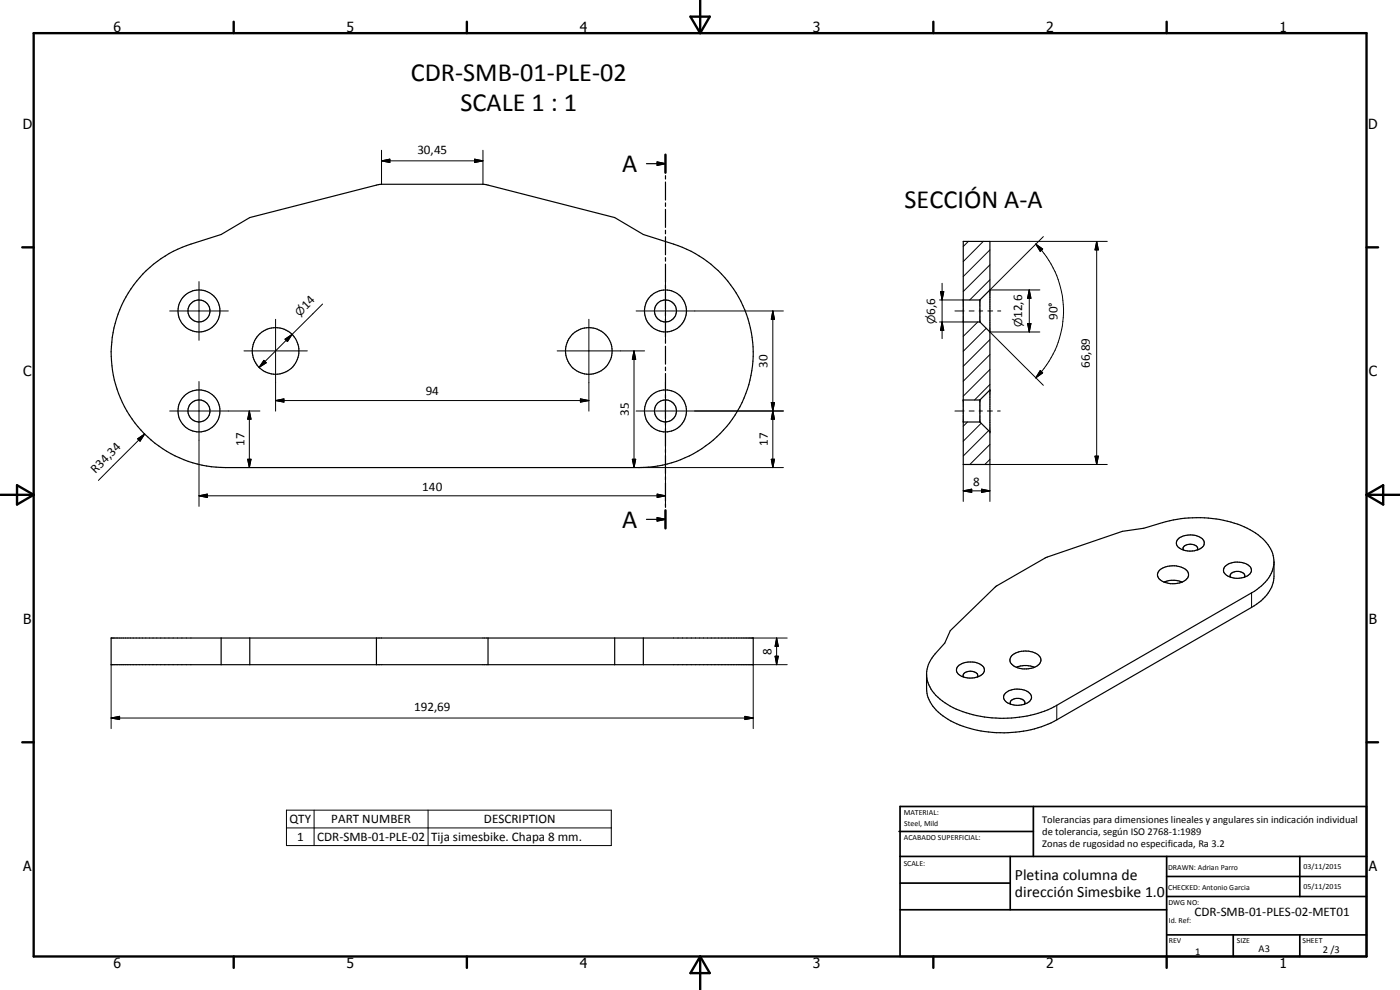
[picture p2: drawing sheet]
<svg xmlns="http://www.w3.org/2000/svg" width="420mm" height="297mm" viewBox="0 0 420 297" stroke-linecap="round" stroke-linejoin="round" font-family="sans-serif">
<g fill="none" stroke="#000" stroke-width=".35">
<path d="M194 49.1h5.7M197.2 48.6l2.5 .5-2.5 .5zM199.7 46.4v5.4M199.7 52.7v1M199.7 54.6v5.4M199.7 60.9v1M199.7 62.8v5.4M199.7 69.1v1M199.7 71v5.5M199.7 77.3v1.1M199.7 79.2v5.4M289.1 72.4h8v67h-8z"/>
<path d="M42.9 82.2a35.4 35.4 0 0 1 14.4-9l9.1-2.8 8.6-5.1 39.5-10 31.5 .1 38.5 9.9 8.6 5.1a79.8 79.8 0 0 1 14.3 5 34.3 34.3 0 0 1 17.7 38.6 34.3 34.3 0 0 1-33.4 26.3h-124a34.4 34.4 0 0 1-31.6-20.8 34.4 34.4 0 0 1 6.8-37.3zM199.7 85.5v1.1M199.7 87.4v5.4M199.7 93.7v1.1M199.7 95.7v5.4M289.1 96.6h5M289.1 90h5M294.1 96.6l3 3M294.1 90v6.6M297.1 87l-3 3M199.7 101.9v1.1M199.7 103.9v5.4"/>
<path d="M199.7 110.2v1M199.7 112.1v5.4M199.7 118.4v1M297.1 117l-3 3M199.7 120.3v5.4M199.7 126.6v1M199.7 128.5v5.4M199.7 134.8v1M199.7 136.7v5.4M289.1 120h5M289.1 126.6h5M294.1 126.6l3 3"/>
<path d="M294.1 120v6.6M194 155.8h5.7M197.2 155.3l2.5 .5-2.5 .5zM199.7 143v1M199.7 144.9v5.4M199.7 151.2v1M199.7 153.1v5.4M348 171.1a6.5 6.5 0 0 1 8.5 .5 2.23 2.23 0 0 1-1.6 3 6.7 6.7 0 0 1-7.2-1.1l-.3-1.2zM349.3 174.6a7.5 7.5 0 0 1 5.5 0M353.3 162a6 6 0 0 1 7.7-.2 1.77 1.77 0 0 1-.9 2.9 5.7 5.7 0 0 1-6.9-1l-.2-.9zM355.2 165a1.22 1.22 0 0 1 1.3-1.6 2.23 2.23 0 0 1 2.9 1.2l-.1 .4M367.5 170.1a5.7 5.7 0 0 1 7.8 .1 2.14 2.14 0 0 1-1.8 3 5.7 5.7 0 0 1-6.1-1.4l-.2-.8z"/>
<path d="M369.3 173.2a1.28 1.28 0 0 1 1.4-1.7 2.26 2.26 0 0 1 2.9 1.3l-.2 .4M382.3 168.5v4.4a11.3 11.3 0 0 1-6.7 9.3l-58.5 33.8a35.4 35.4 0 0 1-32.6-.2 11.2 11.2 0 0 1-6.4-9.2v-4.5a9.1 9.1 0 0 1 2.5-5.9l2.9-3.2 1.7-3.8 14-13.4 15.1-8.7 22.5-7.7 6.5-.9 5.6-1.7a35.5 35.5 0 0 1 27.1 2.6 11.3 11.3 0 0 1 6.3 9.3 10.6 10.6 0 0 1-5.1 8.2l-60.1 34.7a35.7 35.7 0 0 1-31.9 .3 12.7 12.7 0 0 1-7-8.4l-.1-.7M33.3 191.4h192.7v8h-192.7zM66.4 191.4v8M75 191.4v8M113 191.4v8M146.5 191.4v8M184.5 191.4v8M193.1 191.4v8M303.7 196.7a6.6 6.6 0 0 1 8.2 .2l.3 .2a2.36 2.36 0 0 1-2.1 3.3 5.9 5.9 0 0 1-6.9-1.6l-.1-.9zM287.3 200.1a5.6 5.6 0 0 1 8 .3 2.08 2.08 0 0 1-1.6 2.6 5.9 5.9 0 0 1-6.5-1.2l-.1-.9zM289.2 203.2a1.36 1.36 0 0 1 1.7-1.8 1.84 1.84 0 0 1 2.5 1.5l-.1 .3"/>
<path d="M301.7 208a5.8 5.8 0 0 1 7.6 .3 2.09 2.09 0 0 1-1.8 3 5.6 5.6 0 0 1-6.1-1.4l-.2-1.1zM303.3 211.3a1.24 1.24 0 0 1 1.4-1.7 2.2 2.2 0 0 1 2.9 1.3l-.2 .4M305 200.2a7.4 7.4 0 0 1 5.5 0"/>
<circle cx="59.7" cy="93.3" r="3.3"/>
<circle cx="59.7" cy="93.3" r="6.3"/>
<circle cx="199.7" cy="93.3" r="3.3"/>
<circle cx="199.7" cy="93.3" r="6.3"/>
<circle cx="82.7" cy="105.3" r="7"/>
<circle cx="176.7" cy="105.3" r="7"/>
<circle cx="59.7" cy="123.3" r="6.3"/>
<circle cx="59.7" cy="123.3" r="3.3"/>
<circle cx="199.7" cy="123.3" r="3.3"/>
<circle cx="199.7" cy="123.3" r="6.3"/>
</g>
<g fill="#000">
<circle cx="297.1" cy="117" r=".18"/>
<circle cx="289.1" cy="120" r=".18"/>
<circle cx="294.1" cy="120" r=".18"/>
<circle cx="297.1" cy="129.6" r=".18"/>
</g>
<g fill="none" stroke="#000" stroke-width=".3">
<path d="M114.5 48.3l2.5-.5v1zM114.5 48.3h30.4M114.5 45.1v10.2M142.4 47.8l2.5 .5-2.5 .5zM144.9 45.1v10.2M290.6 72.4l-1.5 1.6M295.1 72.4l-6 6.1M297.1 79.5l-8 8M297.1 75l-8 8M297.1 72.4h35.2M310.8 73.2l2.1 1.5-.7 .7zM310.8 73.2a28.3 28.3 0 0 1 0 40.2"/>
<path d="M313.1 71l-16 16h15M329.1 72.4l.5 2.6h-1zM329.1 72.4v67M50.9 93.3h17.6M59.7 84.5v17.6M82.7 95.8v27.6M96.8 91.2l-9.1 9.1M176.7 95.8v27.6M190.9 93.3h44.2M199.7 84.5v17.6M231.9 93.3l.5 2.5h-.9zM231.9 93.3v47"/>
<path d="M282 90h7.1M282 96.6h7.1M282.3 87.5h.9l-.5 2.5zM282.7 96.6l.5 2.5h-.9zM282.7 85v16.6M286.6 93.3h2.7M290.9 93.3h1.4M293.4 96.6l-4.3 4.3M293.8 93.3h1.1M296 98.5l-6.9 6.9M296.4 93.3h1.5M297.1 83.9l-6.1 6.1"/>
<path d="M299.4 93.3h.9M308.4 97.1h1l-.5 2.5zM308.9 87l.5 2.5h-1zM308.9 87v12.6M312.1 99.6h-15l16 16M59.7 114.5v37.4M73.2 105.3h19M79.2 108.1l.7 .7-2.1 1.4zM85.5 101.8l2.2-1.5-1.4 2.2zM87.7 100.3l-9.9 9.9M167.2 105.3h26.3M174.2 119.7l2.5 .5-2.5 .4z"/>
<path d="M190.3 105.3l.5 2.5h-1zM190.3 105.3v35M199.7 114.5v37.4M297.1 115.4l-4.6 4.6M297.1 110.9l-8 8M297.1 106.4l-8 8M297.1 101.9l-8 8M312.2 111.2l.7 .7-2.1 1.5zM41.3 131.7l2.1-1.5-1.4 2.2zM43.4 130.2l-13.9 13.9M50.9 123.3h27.1M74.3 137.8h1l-.5 2.5z"/>
<path d="M74.8 123.3l.5 2.5h-1zM74.8 123.3v17M82.7 120.2l2.5-.5v.9zM82.7 120.2h94M189.8 137.8h1l-.5 2.5zM190.9 123.3h44.2M231.5 120.8h.9l-.5 2.5zM231.5 137.8h.9l-.5 2.5zM231.9 123.3l.5 2.5h-.9zM286.6 123.3h2.7M289.1 139.4v11.1M290.4 126.6l-1.3 1.3"/>
<path d="M290.9 123.3h1.4M293.8 123.3h1M294.5 127l-5.4 5.4M296.3 123.3h1.5M296.7 129.2l-7.6 7.6M297.1 137.8l-1.5 1.6M297.1 133.3l-6 6.1M299.4 123.3h.8M328.6 136.9h1l-.5 2.5zM332.3 139.4h-35.2v11.1M59.7 148.8l2.5-.5v1zM59.7 148.8h140"/>
<path d="M191.7 140.3h43.4M197.2 148.3l2.5 .5-2.5 .5zM289.1 147.3l2.5-.5v.9zM289.1 147.3h8M294.6 146.8l2.5 .5-2.5 .4zM375.6 177.9v4.3M33.3 199.4v19.2M226 191.4h10.3M232.6 196.9h1l-.5 2.5zM233.1 191.4l.5 2.5h-1zM233.1 191.4v8M236.3 199.4h-10.3v19.2"/>
<path d="M33.3 215.4l2.6-.5v1zM33.3 215.4h192.7M223.6 214.9l2.4 .5-2.4 .5zM317.1 211.6v4.4M86 243.1h97.5v10.6h-97.5zM86 248.4h97.5M94.3 243.1v10.6M128.5 243.1v10.6"/>
</g>
<g fill="none" stroke="#000" stroke-width=".71">
<path d="M10.1 9.9h400v277.1h-400zM70.1 6.5v3.4M140.1 6.5v3.4M207.2 5h5.8l-2.9 4.9zM210.1 0v9.9M280.1 6.5v3.4M350.1 6.5v3.4M199.7 46.4v5.4M6.7 74.2h3.4M410.1 74.2h3.5M.1 148.5h10M5.1 145.6l5 2.9-5 2.9z"/>
<path d="M199.7 153.1v5.4M410.1 148.5h10M410.1 148.5l5-2.9v5.8zM6.7 222.7h3.4M410.1 222.7h3.5M70.1 287v3.4M140.1 287v3.4M210.1 287v10M210.1 287l2.9 5h-5.8zM280.1 287v3.4M350.1 287v3.4"/>
</g>
<g fill="none" stroke="#000" stroke-width=".51">
<path d="M269.8 249.5h40.3M270.1 242h140v45h-140zM270.1 257h140M303.2 257v16M310.1 242v15M350.1 257v30M390.1 257v12M270.1 265h33.1M270.1 273h80M350.1 269h60M350.1 263h60M350.1 280.5h60"/>
<path d="M370.1 280.5v6.5M390.1 280.5v6.5"/>
</g>
<g fill="#000">
<path d="M114.5 48.3l2.5-.5v1zM142.4 47.8l2.5 .5-2.5 .5zM197.2 48.6l2.5 .5-2.5 .5zM310.8 73.2l2.1 1.5-.7 .7zM329.1 72.4l.5 2.6h-1zM231.9 93.3l.5 2.5h-.9zM282.3 87.5h.9l-.5 2.5zM282.7 96.6l.5 2.5h-.9zM308.4 97.1h1l-.5 2.5zM308.9 87l.5 2.5h-1zM79.2 108.1l.7 .7-2.1 1.4zM82.7 120.2l2.5-.5v.9z"/>
<path d="M85.5 101.8l2.2-1.5-1.4 2.2zM190.3 105.3l.5 2.5h-1zM312.2 111.2l.7 .7-2.1 1.5zM41.3 131.7l2.1-1.5-1.4 2.2zM74.3 137.8h1l-.5 2.5zM74.8 123.3l.5 2.5h-1zM174.2 119.7l2.5 .5-2.5 .4zM189.8 137.8h1l-.5 2.5zM231.5 120.8h.9l-.5 2.5zM231.5 137.8h.9l-.5 2.5zM231.9 123.3l.5 2.5h-.9zM328.6 136.9h1l-.5 2.5z"/>
<path d="M59.7 148.8l2.5-.5v1zM197.2 155.3l2.5 .5-2.5 .5zM197.2 148.3l2.5 .5-2.5 .5zM289.1 147.3l2.5-.5v.9zM294.6 146.8l2.5 .5-2.5 .4zM232.6 196.9h1l-.5 2.5zM233.1 191.4l.5 2.5h-1zM33.3 215.4l2.6-.5v1zM223.6 214.9l2.4 .5-2.4 .5z"/>
</g>
<g font-size="7.9">
<text x="123.3" y="24.3">CDR-SMB-01-PLE-02</text>
<text x="138.2" y="33.3">SCALE 1 : 1</text>
<text x="186.7" y="51.6">A</text>
<text x="271.5" y="62.4">SECCIÓN A-A</text>
<text x="186.7" y="158.3">A</text>
</g>
<g font-size="4.7">
<text x="304.6" y="263.9">Pletina columna de</text>
<text x="304.6" y="269.3">dirección Simesbike 1.0</text>
</g>
<g font-size="4.2">
<text x="34" y="9.6">6</text>
<text x="104" y="9.6">5</text>
<text x="174" y="9.6">4</text>
<text x="244" y="9.6">3</text>
<text x="314" y="9.6">2</text>
<text x="384" y="9.6">1</text>
<text x="6.8" y="38.7">D</text>
<text x="410.6" y="38.7">D</text>
<text x="7" y="112.9">C</text>
<text x="410.8" y="112.9">C</text>
<text x="7" y="187.1">B</text>
<text x="410.8" y="187.1">B</text>
<text x="7" y="261.4">A</text>
<text x="410.8" y="261.4">A</text>
<text x="34" y="290.4">6</text>
<text x="104" y="290.4">5</text>
<text x="174" y="290.4">4</text>
<text x="244" y="290.4">3</text>
<text x="314" y="290.4">2</text>
<text x="384" y="290.4">1</text>
</g>
<g font-size="3.9">
<text x="125.3" y="46.2">30,45</text>
<text x="91.9" y="93.1" transform="rotate(-45 91.9 93.1)">14</text>
<text x="280.6" y="94.4" transform="rotate(-90 280.6 94.4)">6,6</text>
<text x="306.7" y="95.4" transform="rotate(-90 306.7 95.4)">12,6</text>
<text x="317.4" y="96" transform="rotate(-90 317.4 96)">90°</text>
<text x="230.4" y="110.3" transform="rotate(-90 230.4 110.3)">30</text>
<text x="327.1" y="110.4" transform="rotate(-90 327.1 110.4)">66,89</text>
<text x="127.8" y="118.7">94</text>
<text x="188.7" y="124.8" transform="rotate(-90 188.7 124.8)">35</text>
<text x="73.4" y="133.9" transform="rotate(-90 73.4 133.9)">17</text>
<text x="230.4" y="133.9" transform="rotate(-90 230.4 133.9)">17</text>
<text x="28.6" y="142.2" transform="rotate(-45 28.6 142.2)">R34,34</text>
<text x="126.7" y="147.2">140</text>
<text x="292.1" y="145.8">8</text>
<text x="231.5" y="196.4" transform="rotate(-90 231.5 196.4)">8</text>
<text x="124.3" y="213.4">192,69</text>
<text x="86.9" y="247">QTY</text>
<text x="99.4" y="247">PART NUMBER</text>
<text x="145.2" y="247">DESCRIPTION</text>
<text x="89.1" y="252.3">1</text>
<text x="95.2" y="252.3">CDR-SMB-01-PLE-02</text>
<text x="129.4" y="252.4">Tija simesbike. Chapa 8 mm.</text>
<text x="358.5" y="275">CDR-SMB-01-PLES-02-MET01</text>
</g>
<g font-size="3.3">
<text x="90" y="95.1" transform="rotate(-45 90 95.1)">⌀</text>
<text x="280.6" y="97.2" transform="rotate(-90 280.6 97.2)">⌀</text>
<text x="306.7" y="98.2" transform="rotate(-90 306.7 98.2)">⌀</text>
</g>
<g font-size="3.1">
<text x="312.7" y="246.8">Tolerancias para dimensiones lineales y angulares sin indicación individual</text>
<text x="312.7" y="250.4">de tolerancia, según ISO 2768-1:1989</text>
<text x="312.7" y="254">Zonas de rugosidad no especificada, Ra 3.2</text>
<text x="358.7" y="286.5">1</text>
<text x="377.7" y="285.6">A3</text>
<text x="397" y="285.9">2 /3</text>
</g>
<g font-size="2.4">
<text x="271.2" y="244.4">MATERIAL:</text>
<text x="271.3" y="252">ACABADO SUPERFICIAL:</text>
<text x="271.4" y="247.9">Steel, Mild</text>
<text x="271.2" y="259.7">SCALE:</text>
<text x="350.6" y="261">DRAWN: Adrian Parro</text>
<text x="391.2" y="260.6">03/11/2015</text>
<text x="350.6" y="267">CHECKED: Antonio Garcia</text>
<text x="391.2" y="266.7">05/11/2015</text>
<text x="350.6" y="271.4">DWG NO:</text>
<text x="350.8" y="276.9">Id. Ref:</text>
<text x="350.8" y="282.8">REV</text>
<text x="371.2" y="282.9">SIZE</text>
<text x="390.9" y="282.9">SHEET</text>
</g>
</svg>
